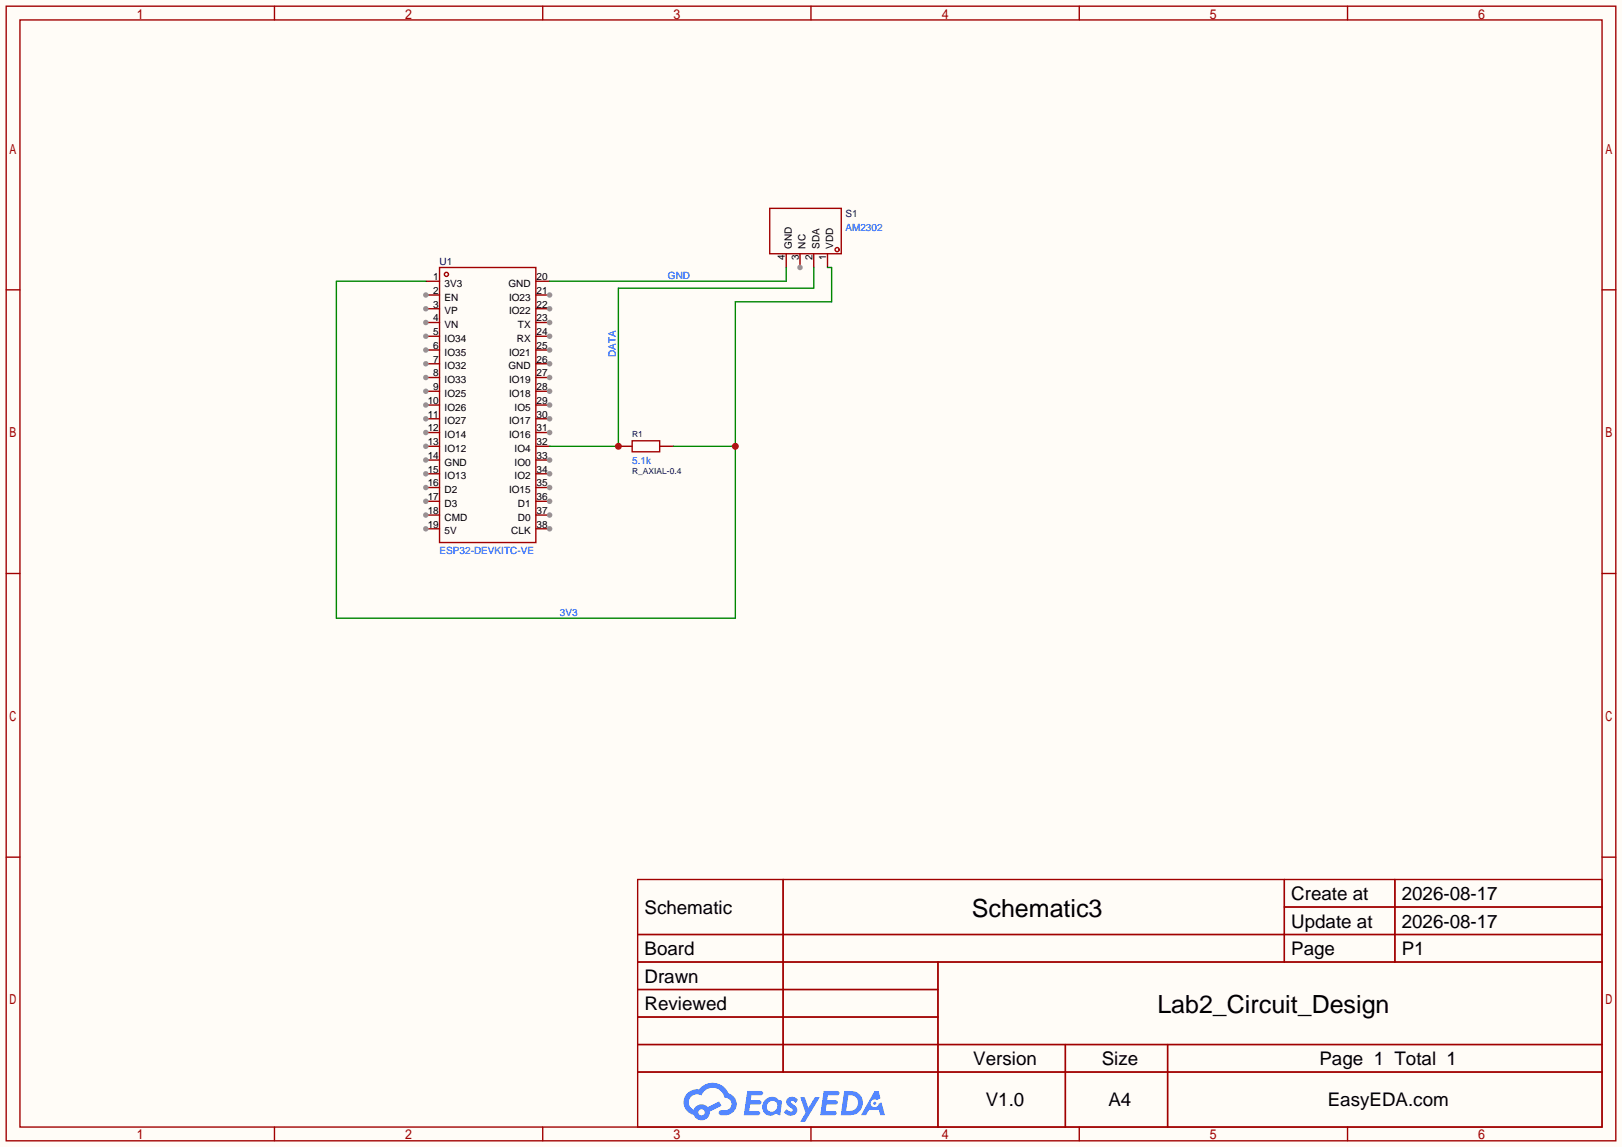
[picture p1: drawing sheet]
<svg xmlns="http://www.w3.org/2000/svg" width="299mm" height="212mm" viewBox="0 0 299 212" stroke-linecap="round" stroke-linejoin="round" font-family="sans-serif">
<path d="M0 0h299.5v211.8h-299.5z" fill="#fffcf7"/>
<g fill="none" stroke="#a10000" stroke-width=".25">
<path d="M1.1 1.1h297.2v209.6h-297.2zM3.7 3.7h292.1v204.5h-292.1zM50.7 1.1v2.6M100.2 1.1v2.6M149.7 1.1v2.6M199.3 1.1v2.6M248.8 1.1v2.6M1.1 53.5h2.6M295.8 53.5h2.5M1.1 105.9h2.6M295.8 105.9h2.5M1.1 158.3h2.6"/>
<path d="M295.8 158.3h2.5M117.7 162.4h178.1v45.8h-178.1zM117.7 172.6h178.1M117.7 177.7h178.1M144.6 162.4v35.6M173.2 177.7v30.5M237.1 162.4v15.3M237.1 167.5h58.7M257.5 162.4v15.3M117.7 182.8h55.5M117.7 192.9h178.1M117.7 187.8h55.5"/>
<path d="M117.7 198h178.1M196.7 192.9v15.3M215.6 192.9v15.3M50.7 208.2v2.5M100.2 208.2v2.5M149.7 208.2v2.5M199.3 208.2v2.5M248.8 208.2v2.5"/>
</g>
<g fill="#5487ff">
<path d="M145.5 202.8a1.3 1.3 0 0 1 1.8 .3l-.4 .6a.54 .54 0 0 0-.9-.2l.1 .2a1.58 1.58 0 0 1 1.1 1.6 1.43 1.43 0 0 1-2.5 .1l.5-.6a.64 .64 0 0 0 .5 .5 .64 .64 0 0 0 .7-.3l-.2-.2a1.6 1.6 0 0 1-1-1.6z"/>
<path d="M147.7 202.7h.9l.7 1.9 1.1-1.9h.9l-2.7 4.5h-.9l1-1.7z"/>
<path d="M138 201.5h1.6a1.31 1.31 0 0 1 1.2 .2 .4 .4 0 0 1-.3 .6h-1.8l-.1 .9h1.6a.4 .4 0 0 1 .4 .4 .4 .4 0 0 1-.4 .4h-1.7l-.2 1.2h.8a1.23 1.23 0 0 1 1.2 .2 .39 .39 0 0 1-.3 .6h-2.7z"/>
<path d="M152.1 201.5h1.6a1.32 1.32 0 0 1 1.3 .2 .39 .39 0 0 1-.4 .6h-1.7l-.2 .9h1.7a.4 .4 0 0 1 .3 .4 .4 .4 0 0 1-.4 .4h-1.7l-.2 1.2h.8a1.23 1.23 0 0 1 1.2 .2 .39 .39 0 0 1-.3 .6h-2.7z"/>
<path d="M161.5 201.5h.7l.4 1.3-.7 .4a.75 .75 0 0 0-1.1 .3 .75 .75 0 0 0 .5 1 .75 .75 0 0 0 .9-.6l.6-.3 .6 2.4h-.9l-.2-1h-1.9l-.5 1h-.9z"/>
<path d="M155.9 201.5l-.7 4.5h1.5a2.27 2.27 0 0 0 2.6-2.3 2.27 2.27 0 0 0-2.7-2.2zM156.6 202.3a1.5 1.5 0 0 1 1.8 1.5 1.5 1.5 0 0 1-1.9 1.4h-.3z"/>
<path d="M141.3 203.1a1.62 1.62 0 0 0-.4 2.1 1.62 1.62 0 0 0 2 .7l.4-.3 .3 .3 .5 .1 .3-2.5-.2-.3h-.4a1.58 1.58 0 0 0-2.5-.1zM141.9 203.6a.99 .99 0 0 1 1.6 .3 .99 .99 0 0 1-.9 1.4 .94 .94 0 0 1-1-.5 .94 .94 0 0 1 .3-1.2z"/>
<path d="M126.9 201.9a2.37 2.37 0 0 0 1.2 4 1.54 1.54 0 0 0 1.7 1 1.54 1.54 0 0 0 1.3-1.6l2.1-1.1-.5-.8-2 1.1a1.57 1.57 0 0 0-2.6 .4 1.5 1.5 0 0 1-.8-2.1 1.5 1.5 0 0 1 2.2-.5 2.23 2.23 0 0 1 2.3-1.4 2.23 2.23 0 0 1 2 1.8 1.16 1.16 0 0 1 1.2 1.1 1.16 1.16 0 0 1-1 1.3h-.7a.47 .47 0 0 0-.6 .3 .47 .47 0 0 0 .4 .6 2.23 2.23 0 0 0 2.3-.7 2.23 2.23 0 0 0 .4-2.3 2.16 2.16 0 0 0-1.3-1.1 3.2 3.2 0 0 0-5.4-.7l-1.2 .1zM129 205.4a.58 .58 0 0 1 1.1 0 .58 .58 0 0 1-1.1 0z"/>
<circle cx="161.5" cy="203.8" r=".28"/>
</g>
<g fill="none" stroke="#a10000" stroke-width=".25">
<path d="M81.2 49.4h17.7v50.8h-17.7z"/>
<circle cx="82.4" cy="50.7" r=".38"/>
</g>
<path d="M78.6 51.9h2.6M78.6 54.5h2.6" fill="none" stroke="#870000" stroke-width=".25"/>
<circle cx="78.6" cy="54.5" r=".51" fill="#999"/>
<path d="M78.6 57h2.6" fill="none" stroke="#870000" stroke-width=".25"/>
<circle cx="78.6" cy="57" r=".51" fill="#999"/>
<path d="M78.6 59.6h2.6" fill="none" stroke="#870000" stroke-width=".25"/>
<circle cx="78.6" cy="59.6" r=".51" fill="#999"/>
<path d="M78.6 62.1h2.6" fill="none" stroke="#870000" stroke-width=".25"/>
<circle cx="78.6" cy="62.1" r=".51" fill="#999"/>
<path d="M78.6 64.6h2.6" fill="none" stroke="#870000" stroke-width=".25"/>
<circle cx="78.6" cy="64.6" r=".51" fill="#999"/>
<path d="M78.6 67.2h2.6" fill="none" stroke="#870000" stroke-width=".25"/>
<circle cx="78.6" cy="67.2" r=".51" fill="#999"/>
<path d="M78.6 69.7h2.6" fill="none" stroke="#870000" stroke-width=".25"/>
<circle cx="78.6" cy="69.7" r=".51" fill="#999"/>
<path d="M78.6 72.3h2.6" fill="none" stroke="#870000" stroke-width=".25"/>
<circle cx="78.6" cy="72.3" r=".51" fill="#999"/>
<path d="M78.6 74.8h2.6" fill="none" stroke="#870000" stroke-width=".25"/>
<circle cx="78.6" cy="74.8" r=".51" fill="#999"/>
<path d="M78.6 77.3h2.6" fill="none" stroke="#870000" stroke-width=".25"/>
<circle cx="78.6" cy="77.3" r=".51" fill="#999"/>
<path d="M78.6 79.9h2.6" fill="none" stroke="#870000" stroke-width=".25"/>
<circle cx="78.6" cy="79.9" r=".51" fill="#999"/>
<path d="M78.6 82.4h2.6" fill="none" stroke="#870000" stroke-width=".25"/>
<circle cx="78.6" cy="82.4" r=".51" fill="#999"/>
<path d="M78.6 85h2.6" fill="none" stroke="#870000" stroke-width=".25"/>
<circle cx="78.6" cy="85" r=".51" fill="#999"/>
<path d="M78.6 87.5h2.6" fill="none" stroke="#870000" stroke-width=".25"/>
<circle cx="78.6" cy="87.5" r=".51" fill="#999"/>
<path d="M78.6 90h2.6" fill="none" stroke="#870000" stroke-width=".25"/>
<circle cx="78.6" cy="90" r=".51" fill="#999"/>
<path d="M78.6 92.6h2.6" fill="none" stroke="#870000" stroke-width=".25"/>
<circle cx="78.6" cy="92.6" r=".51" fill="#999"/>
<path d="M78.6 95.1h2.6" fill="none" stroke="#870000" stroke-width=".25"/>
<circle cx="78.6" cy="95.1" r=".51" fill="#999"/>
<path d="M78.6 97.7h2.6" fill="none" stroke="#870000" stroke-width=".25"/>
<circle cx="78.6" cy="97.7" r=".51" fill="#999"/>
<path d="M98.9 51.9h2.6M98.9 54.5h2.6" fill="none" stroke="#870000" stroke-width=".25"/>
<circle cx="101.5" cy="54.5" r=".51" fill="#999"/>
<path d="M98.9 57h2.6" fill="none" stroke="#870000" stroke-width=".25"/>
<circle cx="101.5" cy="57" r=".51" fill="#999"/>
<path d="M98.9 59.6h2.6" fill="none" stroke="#870000" stroke-width=".25"/>
<circle cx="101.5" cy="59.6" r=".51" fill="#999"/>
<path d="M98.9 62.1h2.6" fill="none" stroke="#870000" stroke-width=".25"/>
<circle cx="101.5" cy="62.1" r=".51" fill="#999"/>
<path d="M98.9 64.6h2.6" fill="none" stroke="#870000" stroke-width=".25"/>
<circle cx="101.5" cy="64.6" r=".51" fill="#999"/>
<path d="M98.9 67.2h2.6" fill="none" stroke="#870000" stroke-width=".25"/>
<circle cx="101.5" cy="67.2" r=".51" fill="#999"/>
<path d="M98.9 69.7h2.6" fill="none" stroke="#870000" stroke-width=".25"/>
<circle cx="101.5" cy="69.7" r=".51" fill="#999"/>
<path d="M98.9 72.3h2.6" fill="none" stroke="#870000" stroke-width=".25"/>
<circle cx="101.5" cy="72.3" r=".51" fill="#999"/>
<path d="M98.9 74.8h2.6" fill="none" stroke="#870000" stroke-width=".25"/>
<circle cx="101.5" cy="74.8" r=".51" fill="#999"/>
<path d="M98.9 77.3h2.6" fill="none" stroke="#870000" stroke-width=".25"/>
<circle cx="101.5" cy="77.3" r=".51" fill="#999"/>
<path d="M98.9 79.9h2.6" fill="none" stroke="#870000" stroke-width=".25"/>
<circle cx="101.5" cy="79.9" r=".51" fill="#999"/>
<path d="M98.9 82.4h2.6M98.9 85h2.6" fill="none" stroke="#870000" stroke-width=".25"/>
<circle cx="101.5" cy="85" r=".51" fill="#999"/>
<path d="M98.9 87.5h2.6" fill="none" stroke="#870000" stroke-width=".25"/>
<circle cx="101.5" cy="87.5" r=".51" fill="#999"/>
<path d="M98.9 90h2.6" fill="none" stroke="#870000" stroke-width=".25"/>
<circle cx="101.5" cy="90" r=".51" fill="#999"/>
<path d="M98.9 92.6h2.6" fill="none" stroke="#870000" stroke-width=".25"/>
<circle cx="101.5" cy="92.6" r=".51" fill="#999"/>
<path d="M98.9 95.1h2.6" fill="none" stroke="#870000" stroke-width=".25"/>
<circle cx="101.5" cy="95.1" r=".51" fill="#999"/>
<path d="M98.9 97.7h2.6" fill="none" stroke="#870000" stroke-width=".25"/>
<circle cx="101.5" cy="97.7" r=".51" fill="#999"/>
<g fill="none" stroke="#a10000" stroke-width=".25">
<path d="M142.1 38.5h13.2v8.4h-13.2z"/>
<circle cx="154.6" cy="46.1" r=".38"/>
</g>
<path d="M147.7 46.9v2.5M150.2 46.9v2.5M152.8 46.9v2.5" fill="none" stroke="#870000" stroke-width=".25"/>
<circle cx="147.7" cy="49.4" r=".51" fill="#999"/>
<path d="M145.2 46.9v2.5M114.2 82.4h2.5M121.8 82.4h2.5" fill="none" stroke="#870000" stroke-width=".25"/>
<path d="M116.7 81.4h5.1v2h-5.1z" fill="none" stroke="#a10000" stroke-width=".25"/>
<path d="M150.2 49.4v3.8h-36v29.2h-12.7" fill="none" stroke="#008700" stroke-width=".25"/>
<circle cx="114.2" cy="82.4" r=".63" fill="#c00"/>
<path d="M152.8 49.4h.7v6.4h-17.7v58.4h-73.7v-62.3h16.5M124.3 82.4h11.5" fill="none" stroke="#008700" stroke-width=".25"/>
<circle cx="135.8" cy="82.4" r=".63" fill="#c00"/>
<path d="M145.2 49.4v2.5h-43.7" fill="none" stroke="#008700" stroke-width=".25"/>
<g font-size="4.6">
<text x="179.4" y="169.4">Schematic3</text>
<text x="213.7" y="187.1">Lab2_Circuit_Design</text>
</g>
<g font-size="3.5">
<text x="238.4" y="166.2">Create at</text>
<text x="258.8" y="166.2">2026-08-17</text>
<text x="119" y="168.8">Schematic</text>
<text x="238.4" y="171.3">Update at</text>
<text x="258.8" y="171.3">2026-08-17</text>
<text x="119" y="176.4">Board</text>
<text x="238.4" y="176.4">Page</text>
<text x="258.8" y="176.4">P1</text>
<text x="119" y="181.5">Drawn</text>
<text x="119" y="186.6">Reviewed</text>
<text x="179.7" y="196.7">Version</text>
<text x="203.4" y="196.7">Size</text>
<text x="243.6" y="196.7">Page 1 Total 1</text>
<text x="182" y="204.3">V1.0</text>
<text x="204.7" y="204.3">A4</text>
<text x="245.1" y="204.3">EasyEDA.com</text>
</g>
<g font-size="1.8" fill="#000080">
<text x="156.1" y="40.1">S1</text>
<text x="81.2" y="48.9">U1</text>
</g>
<g font-size="1.8">
<text x="146.2" y="45.9" transform="rotate(-90 146.2 45.9)">GND</text>
<text x="148.7" y="45.9" transform="rotate(-90 148.7 45.9)">NC</text>
<text x="151.3" y="45.9" transform="rotate(-90 151.3 45.9)">SDA</text>
<text x="153.8" y="45.9" transform="rotate(-90 153.8 45.9)">VDD</text>
<text x="80" y="51.7">1</text>
<text x="82.1" y="53">3V3</text>
<text x="93.9" y="53">GND</text>
<text x="99.1" y="51.7">20</text>
<text x="144.9" y="48" transform="rotate(-90 144.9 48)">4</text>
<text x="147.5" y="48" transform="rotate(-90 147.5 48)">3</text>
<text x="150" y="48" transform="rotate(-90 150 48)">2</text>
<text x="152.6" y="48" transform="rotate(-90 152.6 48)">1</text>
<text x="80" y="54.3">2</text>
<text x="80" y="56.8">3</text>
<text x="80" y="59.3">4</text>
<text x="82.1" y="55.5">EN</text>
<text x="82.1" y="58.1">VP</text>
<text x="94" y="55.5">IO23</text>
<text x="94" y="58.1">IO22</text>
<text x="99.1" y="54.3">21</text>
<text x="99.1" y="56.8">22</text>
<text x="99.1" y="59.3">23</text>
<text x="80" y="61.9">5</text>
<text x="80" y="64.4">6</text>
<text x="82.1" y="60.6">VN</text>
<text x="82.1" y="63.1">IO34</text>
<text x="82.1" y="65.7">IO35</text>
<text x="94" y="65.7">IO21</text>
<text x="95.4" y="63.1">RX</text>
<text x="95.6" y="60.6">TX</text>
<text x="99.1" y="61.9">24</text>
<text x="99.1" y="64.4">25</text>
<text x="80" y="67">7</text>
<text x="80" y="69.5">8</text>
<text x="82.1" y="68.2">IO32</text>
<text x="82.1" y="70.8">IO33</text>
<text x="93.9" y="68.2">GND</text>
<text x="94" y="70.8">IO19</text>
<text x="99.1" y="67">26</text>
<text x="99.1" y="69.5">27</text>
<text x="79" y="74.6">10</text>
<text x="79" y="77.1">11</text>
<text x="80" y="72">9</text>
<text x="82.1" y="73.3">IO25</text>
<text x="82.1" y="75.8">IO26</text>
<text x="94" y="73.3">IO18</text>
<text x="95" y="75.8">IO5</text>
<text x="99.1" y="72">28</text>
<text x="99.1" y="74.6">29</text>
<text x="99.1" y="77.1">30</text>
<text x="79" y="79.7">12</text>
<text x="79" y="82.2">13</text>
<text x="82.1" y="78.4">IO27</text>
<text x="82.1" y="80.9">IO14</text>
<text x="82.1" y="83.5">IO12</text>
<text x="94" y="78.4">IO17</text>
<text x="94" y="80.9">IO16</text>
<text x="95" y="83.5">IO4</text>
<text x="99.1" y="79.7">31</text>
<text x="99.1" y="82.2">32</text>
<text x="79" y="84.7">14</text>
<text x="79" y="87.3">15</text>
<text x="79" y="89.8">16</text>
<text x="82.1" y="86">GND</text>
<text x="82.1" y="88.5">IO13</text>
<text x="95" y="86">IO0</text>
<text x="95" y="88.5">IO2</text>
<text x="99.1" y="84.7">33</text>
<text x="99.1" y="87.3">34</text>
<text x="99.1" y="89.8">35</text>
<text x="79" y="92.4">17</text>
<text x="79" y="94.9">18</text>
<text x="82.1" y="91.1">D2</text>
<text x="82.1" y="93.6">D3</text>
<text x="94" y="91.1">IO15</text>
<text x="95.6" y="93.6">D1</text>
<text x="99.1" y="92.4">36</text>
<text x="99.1" y="94.9">37</text>
<text x="79" y="97.4">19</text>
<text x="82.1" y="96.2">CMD</text>
<text x="82.1" y="98.7">5V</text>
<text x="94.4" y="98.7">CLK</text>
<text x="95.6" y="96.2">D0</text>
<text x="99.1" y="97.4">38</text>
</g>
<g font-size="1.8" fill="#00f">
<text x="156.1" y="42.6">AM2302</text>
<text x="123.3" y="51.5">GND</text>
<text x="113.7" y="65.9" transform="rotate(-90 113.7 65.9)">DATA</text>
<text x="116.7" y="85.8">5.1k</text>
<text x="81.2" y="102.3">ESP32-DEVKITC-VE</text>
<text x="103.4" y="113.7">3V3</text>
</g>
<g font-size="1.6" fill="#000080">
<text x="116.7" y="80.7">R1</text>
<text x="116.7" y="87.5">R_AXIAL-0.4</text>
</g>
</svg>
